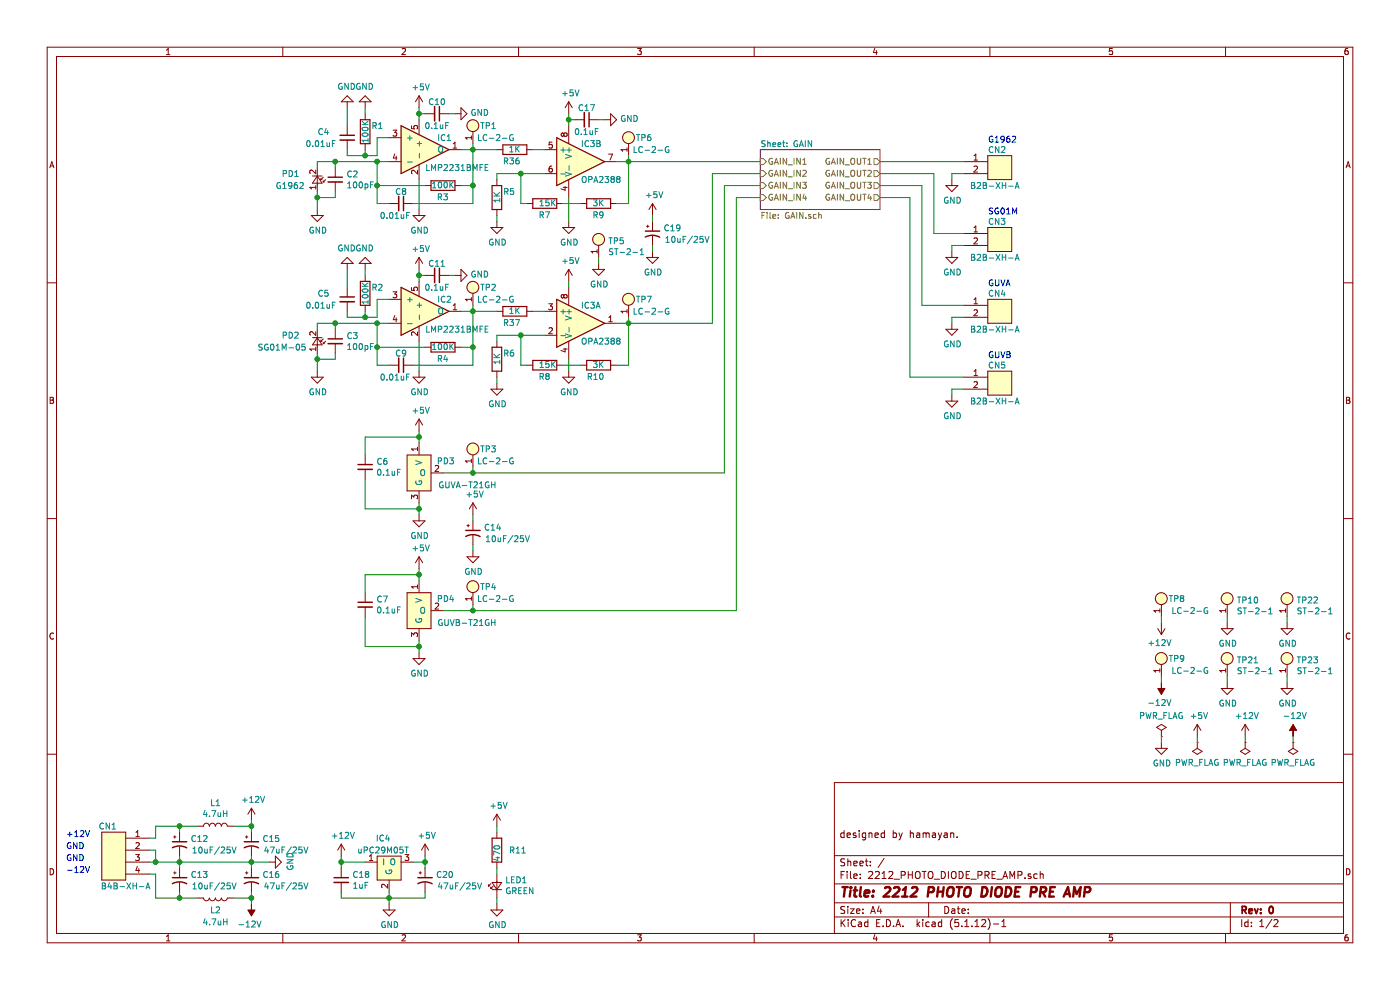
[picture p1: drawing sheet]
EESchema Schematic File Version 4
EELAYER 30 0
EELAYER END
$Descr A4 11693 8268
encoding utf-8
Sheet 1 2
Title "2212 PHOTO DIODE PRE AMP"
Date ""
Rev "0"
Comp ""
Comment1 "designed by hamayan."
Comment2 ""
Comment3 ""
Comment4 ""
$EndDescr
$Comp
L 2212_PHOTO_DIODE_PRE_AMP-rescue:LED-LED LED1
U 1 1
P 4150 7400
F 0 "LED1" V 4196 7332 50  0000 R CNN
F 1 "GREEN" V 4105 7332 50  0000 R CNN
F 2 "footprint:LED_D3.0mm_center" V 4150 7400 50  0001 C CNN
F 3 "" V 4150 7400 50  0001 C CNN
	1    4150 7400
	0    -1   -1   0   
$EndComp
$Comp
L power:+5V #PWR039
U 1 1
P 10000 6150
F 0 "#PWR039" H 10000 6000 50  0001 C CNN
F 1 "+5V" H 10015 6323 50  0000 C CNN
F 2 "" H 10000 6150 50  0001 C CNN
F 3 "" H 10000 6150 50  0001 C CNN
	1    10000 6150
	1    0    0    -1  
$EndComp
$Comp
L power:+12V #PWR042
U 1 1
P 10400 6150
F 0 "#PWR042" H 10400 6000 50  0001 C CNN
F 1 "+12V" H 10415 6323 50  0000 C CNN
F 2 "" H 10400 6150 50  0001 C CNN
F 3 "" H 10400 6150 50  0001 C CNN
	1    10400 6150
	1    0    0    -1  
$EndComp
$Comp
L power:-12V #PWR044
U 1 1
P 10800 6150
F 0 "#PWR044" H 10800 6250 50  0001 C CNN
F 1 "-12V" H 10815 6323 50  0000 C CNN
F 2 "" H 10800 6150 50  0001 C CNN
F 3 "" H 10800 6150 50  0001 C CNN
	1    10800 6150
	1    0    0    -1  
$EndComp
$Comp
L power:GND #PWR038
U 1 1
P 9700 6200
F 0 "#PWR038" H 9700 5950 50  0001 C CNN
F 1 "GND" H 9705 6027 50  0000 C CNN
F 2 "" H 9700 6200 50  0001 C CNN
F 3 "" H 9700 6200 50  0001 C CNN
	1    9700 6200
	1    0    0    -1  
$EndComp
$Comp
L power:PWR_FLAG #FLG01
U 1 1
P 9700 6150
F 0 "#FLG01" H 9700 6225 50  0001 C CNN
F 1 "PWR_FLAG" H 9700 6323 50  0000 C CNN
F 2 "" H 9700 6150 50  0001 C CNN
F 3 "~" H 9700 6150 50  0001 C CNN
	1    9700 6150
	1    0    0    -1  
$EndComp
$Comp
L power:PWR_FLAG #FLG02
U 1 1
P 10000 6200
F 0 "#FLG02" H 10000 6275 50  0001 C CNN
F 1 "PWR_FLAG" H 10000 6373 50  0000 C CNN
F 2 "" H 10000 6200 50  0001 C CNN
F 3 "~" H 10000 6200 50  0001 C CNN
	1    10000 6200
	-1   0    0    1   
$EndComp
$Comp
L power:PWR_FLAG #FLG03
U 1 1
P 10400 6200
F 0 "#FLG03" H 10400 6275 50  0001 C CNN
F 1 "PWR_FLAG" H 10400 6373 50  0000 C CNN
F 2 "" H 10400 6200 50  0001 C CNN
F 3 "~" H 10400 6200 50  0001 C CNN
	1    10400 6200
	-1   0    0    1   
$EndComp
$Comp
L power:PWR_FLAG #FLG04
U 1 1
P 10800 6200
F 0 "#FLG04" H 10800 6275 50  0001 C CNN
F 1 "PWR_FLAG" H 10800 6373 50  0000 C CNN
F 2 "" H 10800 6200 50  0001 C CNN
F 3 "~" H 10800 6200 50  0001 C CNN
	1    10800 6200
	-1   0    0    1   
$EndComp
Wire Wire Line
	10800 6150 10800 6200
Wire Wire Line
	10400 6150 10400 6200
Wire Wire Line
	10000 6150 10000 6200
Wire Wire Line
	9700 6150 9700 6200
$Comp
L power:GND #PWR033
U 1 1
P 4150 7550
F 0 "#PWR033" H 4150 7300 50  0001 C CNN
F 1 "GND" H 4155 7377 50  0000 C CNN
F 2 "" H 4150 7550 50  0001 C CNN
F 3 "" H 4150 7550 50  0001 C CNN
	1    4150 7550
	1    0    0    -1  
$EndComp
$Comp
L register:R R11
U 1 1
P 4150 7100
F 0 "R11" H 4250 7100 50  0000 L CNN
F 1 "470" V 4150 7000 50  0000 L CNN
F 2 "footprint:C_0603" V 4080 7100 50  0001 C CNN
F 3 "" H 4150 7100 50  0001 C CNN
	1    4150 7100
	1    0    0    -1  
$EndComp
$Comp
L power:+5V #PWR032
U 1 1
P 4150 6900
F 0 "#PWR032" H 4150 6750 50  0001 C CNN
F 1 "+5V" H 4165 7073 50  0000 C CNN
F 2 "" H 4150 6900 50  0001 C CNN
F 3 "" H 4150 6900 50  0001 C CNN
	1    4150 6900
	1    0    0    -1  
$EndComp
Wire Wire Line
	4150 6900 4150 6950
Wire Wire Line
	4150 7250 4150 7300
Wire Wire Line
	4150 7500 4150 7550
$Comp
L power:GND #PWR026
U 1 1
P 5000 2200
F 0 "#PWR026" H 5000 1950 50  0001 C CNN
F 1 "GND" H 5005 2027 50  0000 C CNN
F 2 "" H 5000 2200 50  0001 C CNN
F 3 "" H 5000 2200 50  0001 C CNN
	1    5000 2200
	1    0    0    -1  
$EndComp
Text Notes 550  7000 0    50   ~ 0
+12V
$Comp
L power:GND #PWR043
U 1 1
P 10250 5200
F 0 "#PWR043" H 10250 4950 50  0001 C CNN
F 1 "GND" H 10255 5027 50  0000 C CNN
F 2 "" H 10250 5200 50  0001 C CNN
F 3 "" H 10250 5200 50  0001 C CNN
	1    10250 5200
	1    0    0    -1  
$EndComp
$Comp
L capacitor:CP1_Small C12
U 1 1
P 1500 7050
F 0 "C12" H 1591 7096 50  0000 L CNN
F 1 "10uF/25V" H 1600 7000 50  0000 L CNN
F 2 "footprint:CP_Radial_D6.50mm_P2.50mm" H 1500 7050 50  0001 C CNN
F 3 "" H 1500 7050 50  0001 C CNN
	1    1500 7050
	1    0    0    -1  
$EndComp
$Comp
L capacitor:CP1_Small C13
U 1 1
P 1500 7350
F 0 "C13" H 1591 7396 50  0000 L CNN
F 1 "10uF/25V" H 1600 7300 50  0000 L CNN
F 2 "footprint:CP_Radial_D6.50mm_P2.50mm" H 1500 7350 50  0001 C CNN
F 3 "" H 1500 7350 50  0001 C CNN
	1    1500 7350
	1    0    0    -1  
$EndComp
Wire Wire Line
	1500 7200 1500 7150
Wire Wire Line
	1300 6900 1500 6900
Wire Wire Line
	1500 6900 1500 6950
Wire Wire Line
	1300 7500 1500 7500
Wire Wire Line
	1500 7500 1500 7450
Wire Wire Line
	1500 7200 1500 7250
Connection ~ 1500 7200
$Comp
L 2212_PHOTO_DIODE_PRE_AMP-rescue:LC-2-G-tab_check_terminal TP9
U 1 1
P 9700 5500
F 0 "TP9" H 9900 5500 50  0000 R CNN
F 1 "LC-2-G" H 10100 5400 50  0000 R CNN
F 2 "footprint:tp_LC-2-G" H 9700 5500 60  0001 C CNN
F 3 "" H 9700 5500 60  0001 C CNN
	1    9700 5500
	1    0    0    -1  
$EndComp
$Comp
L 2212_PHOTO_DIODE_PRE_AMP-rescue:LC-2-G-tab_check_terminal TP5
U 1 1
P 5000 2000
F 0 "TP5" H 5078 1988 50  0000 L CNN
F 1 "ST-2-1" H 5078 1897 50  0000 L CNN
F 2 "footprint:tp_LC-2-G" H 5000 2000 60  0001 C CNN
F 3 "" H 5000 2000 60  0001 C CNN
	1    5000 2000
	1    0    0    -1  
$EndComp
Wire Wire Line
	5000 2150 5000 2200
$Comp
L 2212_PHOTO_DIODE_PRE_AMP-rescue:LC-2-G-tab_check_terminal TP10
U 1 1
P 10250 5000
F 0 "TP10" H 10328 4988 50  0000 L CNN
F 1 "ST-2-1" H 10328 4897 50  0000 L CNN
F 2 "footprint:tp_LC-2-G" H 10250 5000 60  0001 C CNN
F 3 "" H 10250 5000 60  0001 C CNN
	1    10250 5000
	1    0    0    -1  
$EndComp
Wire Wire Line
	10250 5150 10250 5200
$Comp
L 2212_PHOTO_DIODE_PRE_AMP-rescue:L-Inductor L1
U 1 1
P 1800 6900
F 0 "L1" V 1990 6900 50  0000 C CNN
F 1 "4.7uH" V 1899 6900 50  0000 C CNN
F 2 "footprint:l_LAL04SK4R7K" H 1800 6900 50  0001 C CNN
F 3 "" H 1800 6900 50  0001 C CNN
	1    1800 6900
	0    -1   -1   0   
$EndComp
$Comp
L capacitor:CP1_Small C15
U 1 1
P 2100 7050
F 0 "C15" H 2191 7096 50  0000 L CNN
F 1 "47uF/25V" H 2200 7000 50  0000 L CNN
F 2 "footprint:CP_Radial_D6.50mm_P2.50mm" H 2100 7050 50  0001 C CNN
F 3 "" H 2100 7050 50  0001 C CNN
	1    2100 7050
	1    0    0    -1  
$EndComp
$Comp
L 2212_PHOTO_DIODE_PRE_AMP-rescue:L-Inductor L2
U 1 1
P 1800 7500
F 0 "L2" V 1900 7500 50  0000 C CNN
F 1 "4.7uH" V 2000 7500 50  0000 C CNN
F 2 "footprint:l_LAL04SK4R7K" H 1800 7500 50  0001 C CNN
F 3 "" H 1800 7500 50  0001 C CNN
	1    1800 7500
	0    1    1    0   
$EndComp
$Comp
L capacitor:CP1_Small C16
U 1 1
P 2100 7350
F 0 "C16" H 2191 7396 50  0000 L CNN
F 1 "47uF/25V" H 2200 7300 50  0000 L CNN
F 2 "footprint:CP_Radial_D6.50mm_P2.50mm" H 2100 7350 50  0001 C CNN
F 3 "" H 2100 7350 50  0001 C CNN
	1    2100 7350
	1    0    0    -1  
$EndComp
Wire Wire Line
	1500 7200 2100 7200
Wire Wire Line
	2100 7200 2100 7150
Wire Wire Line
	2100 7250 2100 7200
Connection ~ 2100 7200
Wire Wire Line
	1650 6900 1500 6900
Connection ~ 1500 6900
Wire Wire Line
	2100 6900 2100 6950
Wire Wire Line
	1500 7500 1650 7500
Connection ~ 1500 7500
Wire Wire Line
	2100 7500 2100 7450
Wire Wire Line
	2100 7500 2100 7550
Connection ~ 2100 7500
$Comp
L power:+12V #PWR021
U 1 1
P 2100 6850
F 0 "#PWR021" H 2100 6700 50  0001 C CNN
F 1 "+12V" H 2115 7023 50  0000 C CNN
F 2 "" H 2100 6850 50  0001 C CNN
F 3 "" H 2100 6850 50  0001 C CNN
	1    2100 6850
	1    0    0    -1  
$EndComp
$Comp
L power:-12V #PWR022
U 1 1
P 2100 7550
F 0 "#PWR022" H 2100 7650 50  0001 C CNN
F 1 "-12V" H 2115 7723 50  0000 C CNN
F 2 "" H 2100 7550 50  0001 C CNN
F 3 "" H 2100 7550 50  0001 C CNN
	1    2100 7550
	-1   0    0    1   
$EndComp
Wire Wire Line
	2100 6850 2100 6900
Connection ~ 2100 6900
$Comp
L power:-12V #PWR041
U 1 1
P 9700 5700
F 0 "#PWR041" H 9700 5800 50  0001 C CNN
F 1 "-12V" H 9715 5873 50  0000 C CNN
F 2 "" H 9700 5700 50  0001 C CNN
F 3 "" H 9700 5700 50  0001 C CNN
	1    9700 5700
	-1   0    0    1   
$EndComp
Wire Wire Line
	9700 5650 9700 5700
$Comp
L 2212_PHOTO_DIODE_PRE_AMP-rescue:LC-2-G-tab_check_terminal TP8
U 1 1
P 9700 5000
F 0 "TP8" H 9900 5000 50  0000 R CNN
F 1 "LC-2-G" H 10100 4900 50  0000 R CNN
F 2 "footprint:tp_LC-2-G" H 9700 5000 60  0001 C CNN
F 3 "" H 9700 5000 60  0001 C CNN
	1    9700 5000
	1    0    0    -1  
$EndComp
$Comp
L power:+12V #PWR040
U 1 1
P 9700 5200
F 0 "#PWR040" H 9700 5050 50  0001 C CNN
F 1 "+12V" H 9715 5373 50  0000 C CNN
F 2 "" H 9700 5200 50  0001 C CNN
F 3 "" H 9700 5200 50  0001 C CNN
	1    9700 5200
	-1   0    0    1   
$EndComp
Wire Wire Line
	9700 5200 9700 5150
Wire Wire Line
	1950 7500 2100 7500
Wire Wire Line
	1950 6900 2100 6900
$Comp
L IC:uPC29M05T IC4
U 1 1
P 3250 7250
F 0 "IC4" H 3200 7500 50  0000 C CNN
F 1 "uPC29M05T" H 3200 7400 50  0000 C CNN
F 2 "footprint:TO-252-2" H 3250 7250 50  0001 C CNN
F 3 "" H 3250 7250 50  0001 C CNN
	1    3250 7250
	1    0    0    -1  
$EndComp
$Comp
L capacitor:C_Small C18
U 1 1
P 2850 7350
F 0 "C18" H 2942 7396 50  0000 L CNN
F 1 "1uF" H 2942 7305 50  0000 L CNN
F 2 "footprint:C_0603" H 2850 7350 50  0001 C CNN
F 3 "" H 2850 7350 50  0001 C CNN
	1    2850 7350
	1    0    0    -1  
$EndComp
$Comp
L capacitor:CP1_Small C20
U 1 1
P 3550 7350
F 0 "C20" H 3641 7396 50  0000 L CNN
F 1 "47uF/25V" H 3650 7300 50  0000 L CNN
F 2 "footprint:CP_Radial_D6.50mm_P2.50mm" H 3550 7350 50  0001 C CNN
F 3 "" H 3550 7350 50  0001 C CNN
	1    3550 7350
	1    0    0    -1  
$EndComp
Wire Wire Line
	3050 7200 2850 7200
Wire Wire Line
	2850 7200 2850 7250
$Comp
L power:+12V #PWR025
U 1 1
P 2850 7150
F 0 "#PWR025" H 2850 7000 50  0001 C CNN
F 1 "+12V" H 2865 7323 50  0000 C CNN
F 2 "" H 2850 7150 50  0001 C CNN
F 3 "" H 2850 7150 50  0001 C CNN
	1    2850 7150
	1    0    0    -1  
$EndComp
Wire Wire Line
	2850 7150 2850 7200
Connection ~ 2850 7200
Wire Wire Line
	2850 7450 2850 7500
Wire Wire Line
	2850 7500 3250 7500
Wire Wire Line
	3250 7500 3250 7450
Wire Wire Line
	3550 7450 3550 7500
Wire Wire Line
	3550 7500 3250 7500
Connection ~ 3250 7500
Wire Wire Line
	3550 7250 3550 7200
Wire Wire Line
	3550 7200 3450 7200
$Comp
L power:GND #PWR028
U 1 1
P 3250 7550
F 0 "#PWR028" H 3250 7300 50  0001 C CNN
F 1 "GND" H 3255 7377 50  0000 C CNN
F 2 "" H 3250 7550 50  0001 C CNN
F 3 "" H 3250 7550 50  0001 C CNN
	1    3250 7550
	1    0    0    -1  
$EndComp
Wire Wire Line
	3250 7550 3250 7500
$Comp
L power:+5V #PWR031
U 1 1
P 3550 7150
F 0 "#PWR031" H 3550 7000 50  0001 C CNN
F 1 "+5V" H 3565 7323 50  0000 C CNN
F 2 "" H 3550 7150 50  0001 C CNN
F 3 "" H 3550 7150 50  0001 C CNN
	1    3550 7150
	1    0    0    -1  
$EndComp
Wire Wire Line
	3550 7150 3550 7200
Connection ~ 3550 7200
$Comp
L connectors:2PIN CN2
U 1 1
P 8350 1400
F 0 "CN2" H 8250 1550 50  0000 L CNN
F 1 "B2B-XH-A" H 8100 1250 50  0000 L CNN
F 2 "footprint:cn_B2B-XH-A" H 8350 1400 60  0001 C CNN
F 3 "" H 8350 1400 60  0001 C CNN
	1    8350 1400
	1    0    0    -1  
$EndComp
$Comp
L power:GND #PWR034
U 1 1
P 7950 1500
F 0 "#PWR034" H 7950 1250 50  0001 C CNN
F 1 "GND" H 7955 1327 50  0000 C CNN
F 2 "" H 7950 1500 50  0001 C CNN
F 3 "" H 7950 1500 50  0001 C CNN
	1    7950 1500
	1    0    0    -1  
$EndComp
Wire Wire Line
	8050 1450 7950 1450
Wire Wire Line
	7950 1450 7950 1500
Text Notes 8250 1200 0    50   ~ 0
G1962
$Comp
L connectors:2PIN CN3
U 1 1
P 8350 2000
F 0 "CN3" H 8250 2150 50  0000 L CNN
F 1 "B2B-XH-A" H 8100 1850 50  0000 L CNN
F 2 "footprint:cn_B2B-XH-A" H 8350 2000 60  0001 C CNN
F 3 "" H 8350 2000 60  0001 C CNN
	1    8350 2000
	1    0    0    -1  
$EndComp
$Comp
L power:GND #PWR035
U 1 1
P 7950 2100
F 0 "#PWR035" H 7950 1850 50  0001 C CNN
F 1 "GND" H 7955 1927 50  0000 C CNN
F 2 "" H 7950 2100 50  0001 C CNN
F 3 "" H 7950 2100 50  0001 C CNN
	1    7950 2100
	1    0    0    -1  
$EndComp
Wire Wire Line
	8050 2050 7950 2050
Wire Wire Line
	7950 2050 7950 2100
Text Notes 8250 1800 0    50   ~ 0
SG01M
$Comp
L connectors:2PIN CN4
U 1 1
P 8350 2600
F 0 "CN4" H 8250 2750 50  0000 L CNN
F 1 "B2B-XH-A" H 8100 2450 50  0000 L CNN
F 2 "footprint:cn_B2B-XH-A" H 8350 2600 60  0001 C CNN
F 3 "" H 8350 2600 60  0001 C CNN
	1    8350 2600
	1    0    0    -1  
$EndComp
$Comp
L power:GND #PWR036
U 1 1
P 7950 2700
F 0 "#PWR036" H 7950 2450 50  0001 C CNN
F 1 "GND" H 7955 2527 50  0000 C CNN
F 2 "" H 7950 2700 50  0001 C CNN
F 3 "" H 7950 2700 50  0001 C CNN
	1    7950 2700
	1    0    0    -1  
$EndComp
Wire Wire Line
	8050 2650 7950 2650
Wire Wire Line
	7950 2650 7950 2700
Text Notes 8250 2400 0    50   ~ 0
GUVA
$Comp
L connectors:2PIN CN5
U 1 1
P 8350 3200
F 0 "CN5" H 8250 3350 50  0000 L CNN
F 1 "B2B-XH-A" H 8100 3050 50  0000 L CNN
F 2 "footprint:cn_B2B-XH-A" H 8350 3200 60  0001 C CNN
F 3 "" H 8350 3200 60  0001 C CNN
	1    8350 3200
	1    0    0    -1  
$EndComp
$Comp
L power:GND #PWR037
U 1 1
P 7950 3300
F 0 "#PWR037" H 7950 3050 50  0001 C CNN
F 1 "GND" H 7955 3127 50  0000 C CNN
F 2 "" H 7950 3300 50  0001 C CNN
F 3 "" H 7950 3300 50  0001 C CNN
	1    7950 3300
	1    0    0    -1  
$EndComp
Wire Wire Line
	8050 3250 7950 3250
Wire Wire Line
	7950 3250 7950 3300
Text Notes 8250 3000 0    50   ~ 0
GUVB
$Comp
L photo_diode:G1962 PD1
U 1 1
P 2650 1500
F 0 "PD1" V 2600 1200 50  0000 L CNN
F 1 "G1962" V 2700 1150 50  0000 L CNN
F 2 "footprint:pd_G1962" H 2650 1500 50  0001 C CNN
F 3 "" H 2650 1500 50  0001 C CNN
	1    2650 1500
	0    1    1    0   
$EndComp
$Comp
L photo_diode:G1962 PD2
U 1 1
P 2650 2850
F 0 "PD2" V 2600 2550 50  0000 L CNN
F 1 "SG01M-05" V 2700 2350 50  0000 L CNN
F 2 "footprint:pd_SG01M" H 2650 2850 50  0001 C CNN
F 3 "" H 2650 2850 50  0001 C CNN
	1    2650 2850
	0    1    1    0   
$EndComp
$Comp
L photo_diode:GUVA-T21GH PD3
U 1 1
P 3500 3950
F 0 "PD3" H 3200 4050 50  0000 L CNN
F 1 "GUVA-T21GH" H 2850 3850 50  0000 L CNN
F 2 "footprint:pd_GUVB-T21GH" H 3500 3950 50  0001 C CNN
F 3 "" H 3500 3950 50  0001 C CNN
	1    3500 3950
	-1   0    0    -1  
$EndComp
$Comp
L power:+5V #PWR011
U 1 1
P 3500 3600
F 0 "#PWR011" H 3500 3450 50  0001 C CNN
F 1 "+5V" H 3515 3773 50  0000 C CNN
F 2 "" H 3500 3600 50  0001 C CNN
F 3 "" H 3500 3600 50  0001 C CNN
	1    3500 3600
	1    0    0    -1  
$EndComp
$Comp
L capacitor:C_Small C6
U 1 1
P 3050 3900
F 0 "C6" H 3142 3946 50  0000 L CNN
F 1 "0.1uF" H 3142 3855 50  0000 L CNN
F 2 "footprint:C_0603" H 3050 3900 50  0001 C CNN
F 3 "" H 3050 3900 50  0001 C CNN
	1    3050 3900
	1    0    0    -1  
$EndComp
$Comp
L power:GND #PWR012
U 1 1
P 3500 4300
F 0 "#PWR012" H 3500 4050 50  0001 C CNN
F 1 "GND" H 3505 4127 50  0000 C CNN
F 2 "" H 3500 4300 50  0001 C CNN
F 3 "" H 3500 4300 50  0001 C CNN
	1    3500 4300
	1    0    0    -1  
$EndComp
$Comp
L photo_diode:GUVA-T21GH PD4
U 1 1
P 3500 5100
F 0 "PD4" H 3200 5200 50  0000 L CNN
F 1 "GUVB-T21GH" H 2850 5000 50  0000 L CNN
F 2 "footprint:pd_GUVB-T21GH" H 3500 5100 50  0001 C CNN
F 3 "" H 3500 5100 50  0001 C CNN
	1    3500 5100
	-1   0    0    -1  
$EndComp
$Comp
L power:+5V #PWR013
U 1 1
P 3500 4750
F 0 "#PWR013" H 3500 4600 50  0001 C CNN
F 1 "+5V" H 3515 4923 50  0000 C CNN
F 2 "" H 3500 4750 50  0001 C CNN
F 3 "" H 3500 4750 50  0001 C CNN
	1    3500 4750
	1    0    0    -1  
$EndComp
$Comp
L capacitor:C_Small C7
U 1 1
P 3050 5050
F 0 "C7" H 3142 5096 50  0000 L CNN
F 1 "0.1uF" H 3142 5005 50  0000 L CNN
F 2 "footprint:C_0603" H 3050 5050 50  0001 C CNN
F 3 "" H 3050 5050 50  0001 C CNN
	1    3050 5050
	1    0    0    -1  
$EndComp
$Comp
L power:GND #PWR014
U 1 1
P 3500 5450
F 0 "#PWR014" H 3500 5200 50  0001 C CNN
F 1 "GND" H 3505 5277 50  0000 C CNN
F 2 "" H 3500 5450 50  0001 C CNN
F 3 "" H 3500 5450 50  0001 C CNN
	1    3500 5450
	1    0    0    -1  
$EndComp
Wire Wire Line
	3500 3600 3500 3650
Wire Wire Line
	3500 3650 3050 3650
Wire Wire Line
	3050 3650 3050 3800
Connection ~ 3500 3650
Wire Wire Line
	3500 3650 3500 3700
Wire Wire Line
	3500 4200 3500 4250
Wire Wire Line
	3050 4000 3050 4250
Wire Wire Line
	3050 4250 3500 4250
Connection ~ 3500 4250
Wire Wire Line
	3500 4250 3500 4300
Wire Wire Line
	3500 4750 3500 4800
Wire Wire Line
	3500 4800 3050 4800
Wire Wire Line
	3050 4800 3050 4950
Connection ~ 3500 4800
Wire Wire Line
	3500 4800 3500 4850
Wire Wire Line
	3500 5350 3500 5400
Wire Wire Line
	3500 5400 3050 5400
Wire Wire Line
	3050 5400 3050 5150
Connection ~ 3500 5400
Wire Wire Line
	3500 5400 3500 5450
$Comp
L capacitor:C_Small C2
U 1 1
P 2800 1500
F 0 "C2" H 2892 1546 50  0000 L CNN
F 1 "100pF" H 2892 1455 50  0000 L CNN
F 2 "footprint:C_0603" H 2800 1500 50  0001 C CNN
F 3 "" H 2800 1500 50  0001 C CNN
	1    2800 1500
	1    0    0    -1  
$EndComp
$Comp
L power:GND #PWR01
U 1 1
P 2650 1750
F 0 "#PWR01" H 2650 1500 50  0001 C CNN
F 1 "GND" H 2655 1577 50  0000 C CNN
F 2 "" H 2650 1750 50  0001 C CNN
F 3 "" H 2650 1750 50  0001 C CNN
	1    2650 1750
	1    0    0    -1  
$EndComp
Wire Wire Line
	2650 1600 2650 1650
Wire Wire Line
	2650 1650 2800 1650
Wire Wire Line
	2800 1650 2800 1600
Connection ~ 2650 1650
Wire Wire Line
	2650 1650 2650 1750
Wire Wire Line
	2800 1400 2800 1350
Wire Wire Line
	2800 1350 2650 1350
Wire Wire Line
	2650 1350 2650 1400
$Comp
L IC:LMP2231BMFE IC1
U 1 1
P 3500 1250
F 0 "IC1" H 3650 1350 50  0000 L CNN
F 1 "LMP2231BMFE" H 3550 1100 50  0000 L CNN
F 2 "footprint:ic_SOT-23-5" H 3450 1250 50  0001 C CNN
F 3 "" H 3450 1250 50  0001 C CNN
	1    3500 1250
	1    0    0    -1  
$EndComp
$Comp
L power:+5V #PWR07
U 1 1
P 3500 900
F 0 "#PWR07" H 3500 750 50  0001 C CNN
F 1 "+5V" H 3515 1073 50  0000 C CNN
F 2 "" H 3500 900 50  0001 C CNN
F 3 "" H 3500 900 50  0001 C CNN
	1    3500 900 
	1    0    0    -1  
$EndComp
$Comp
L power:GND #PWR08
U 1 1
P 3500 1750
F 0 "#PWR08" H 3500 1500 50  0001 C CNN
F 1 "GND" H 3505 1577 50  0000 C CNN
F 2 "" H 3500 1750 50  0001 C CNN
F 3 "" H 3500 1750 50  0001 C CNN
	1    3500 1750
	1    0    0    -1  
$EndComp
Wire Wire Line
	3500 1500 3500 1750
Wire Wire Line
	3500 900  3500 950 
$Comp
L capacitor:C_Small C10
U 1 1
P 3650 950
F 0 "C10" V 3550 950 50  0000 C CNN
F 1 "0.1uF" V 3750 950 50  0000 C CNN
F 2 "footprint:C_0603" H 3650 950 50  0001 C CNN
F 3 "" H 3650 950 50  0001 C CNN
	1    3650 950 
	0    1    1    0   
$EndComp
$Comp
L power:GND #PWR015
U 1 1
P 3800 950
F 0 "#PWR015" H 3800 700 50  0001 C CNN
F 1 "GND" V 3805 822 50  0000 R CNN
F 2 "" H 3800 950 50  0001 C CNN
F 3 "" H 3800 950 50  0001 C CNN
	1    3800 950 
	0    -1   -1   0   
$EndComp
Wire Wire Line
	3550 950  3500 950 
Connection ~ 3500 950 
Wire Wire Line
	3500 950  3500 1000
Wire Wire Line
	3800 950  3750 950 
$Comp
L capacitor:C_Small C8
U 1 1
P 3350 1700
F 0 "C8" V 3250 1700 50  0000 C CNN
F 1 "0.01uF" V 3450 1650 50  0000 C CNN
F 2 "footprint:C_0603" H 3350 1700 50  0001 C CNN
F 3 "" H 3350 1700 50  0001 C CNN
	1    3350 1700
	0    1    1    0   
$EndComp
$Comp
L register:R R3
U 1 1
P 3700 1550
F 0 "R3" V 3600 1500 50  0000 L CNN
F 1 "100K" V 3700 1450 50  0000 L CNN
F 2 "footprint:C_0805" V 3630 1550 50  0001 C CNN
F 3 "" H 3700 1550 50  0001 C CNN
	1    3700 1550
	0    -1   -1   0   
$EndComp
Wire Wire Line
	3450 1700 3950 1700
Wire Wire Line
	3950 1700 3950 1550
Wire Wire Line
	3950 1550 3850 1550
Wire Wire Line
	3950 1550 3950 1250
Wire Wire Line
	3950 1250 3850 1250
Connection ~ 3950 1550
Wire Wire Line
	3550 1550 3150 1550
Wire Wire Line
	3150 1550 3150 1700
Wire Wire Line
	3150 1700 3250 1700
Wire Wire Line
	3150 1550 3150 1350
Wire Wire Line
	3150 1350 3250 1350
Connection ~ 3150 1550
Wire Wire Line
	3150 1350 2800 1350
Connection ~ 3150 1350
Connection ~ 2800 1350
$Comp
L register:R R1
U 1 1
P 3050 1100
F 0 "R1" H 3100 1150 50  0000 L CNN
F 1 "100K" V 3050 1000 50  0000 L CNN
F 2 "footprint:C_0805" V 2980 1100 50  0001 C CNN
F 3 "" H 3050 1100 50  0001 C CNN
	1    3050 1100
	1    0    0    -1  
$EndComp
$Comp
L power:GND #PWR05
U 1 1
P 3050 900
F 0 "#PWR05" H 3050 650 50  0001 C CNN
F 1 "GND" H 3055 727 50  0000 C CNN
F 2 "" H 3050 900 50  0001 C CNN
F 3 "" H 3050 900 50  0001 C CNN
	1    3050 900 
	-1   0    0    1   
$EndComp
Wire Wire Line
	3050 900  3050 950 
$Comp
L capacitor:C_Small C4
U 1 1
P 2900 1150
F 0 "C4" H 2650 1200 50  0000 L CNN
F 1 "0.01uF" H 2550 1100 50  0000 L CNN
F 2 "footprint:C_0603" H 2900 1150 50  0001 C CNN
F 3 "" H 2900 1150 50  0001 C CNN
	1    2900 1150
	1    0    0    -1  
$EndComp
Wire Wire Line
	3250 1150 3150 1150
Wire Wire Line
	3150 1150 3150 1300
Wire Wire Line
	3150 1300 3050 1300
Wire Wire Line
	3050 1300 3050 1250
Wire Wire Line
	3050 1300 2900 1300
Wire Wire Line
	2900 1300 2900 1250
Connection ~ 3050 1300
$Comp
L power:GND #PWR03
U 1 1
P 2900 900
F 0 "#PWR03" H 2900 650 50  0001 C CNN
F 1 "GND" H 2905 727 50  0000 C CNN
F 2 "" H 2900 900 50  0001 C CNN
F 3 "" H 2900 900 50  0001 C CNN
	1    2900 900 
	-1   0    0    1   
$EndComp
Wire Wire Line
	2900 1050 2900 900 
$Comp
L capacitor:C_Small C3
U 1 1
P 2800 2850
F 0 "C3" H 2892 2896 50  0000 L CNN
F 1 "100pF" H 2892 2805 50  0000 L CNN
F 2 "footprint:C_0603" H 2800 2850 50  0001 C CNN
F 3 "" H 2800 2850 50  0001 C CNN
	1    2800 2850
	1    0    0    -1  
$EndComp
$Comp
L power:GND #PWR02
U 1 1
P 2650 3100
F 0 "#PWR02" H 2650 2850 50  0001 C CNN
F 1 "GND" H 2655 2927 50  0000 C CNN
F 2 "" H 2650 3100 50  0001 C CNN
F 3 "" H 2650 3100 50  0001 C CNN
	1    2650 3100
	1    0    0    -1  
$EndComp
Wire Wire Line
	2650 2950 2650 3000
Wire Wire Line
	2650 3000 2800 3000
Wire Wire Line
	2800 3000 2800 2950
Connection ~ 2650 3000
Wire Wire Line
	2650 3000 2650 3100
Wire Wire Line
	2800 2750 2800 2700
Wire Wire Line
	2800 2700 2650 2700
Wire Wire Line
	2650 2700 2650 2750
$Comp
L IC:LMP2231BMFE IC2
U 1 1
P 3500 2600
F 0 "IC2" H 3650 2700 50  0000 L CNN
F 1 "LMP2231BMFE" H 3550 2450 50  0000 L CNN
F 2 "footprint:ic_SOT-23-5" H 3450 2600 50  0001 C CNN
F 3 "" H 3450 2600 50  0001 C CNN
	1    3500 2600
	1    0    0    -1  
$EndComp
$Comp
L power:+5V #PWR09
U 1 1
P 3500 2250
F 0 "#PWR09" H 3500 2100 50  0001 C CNN
F 1 "+5V" H 3515 2423 50  0000 C CNN
F 2 "" H 3500 2250 50  0001 C CNN
F 3 "" H 3500 2250 50  0001 C CNN
	1    3500 2250
	1    0    0    -1  
$EndComp
$Comp
L power:GND #PWR010
U 1 1
P 3500 3100
F 0 "#PWR010" H 3500 2850 50  0001 C CNN
F 1 "GND" H 3505 2927 50  0000 C CNN
F 2 "" H 3500 3100 50  0001 C CNN
F 3 "" H 3500 3100 50  0001 C CNN
	1    3500 3100
	1    0    0    -1  
$EndComp
Wire Wire Line
	3500 2850 3500 3100
Wire Wire Line
	3500 2250 3500 2300
$Comp
L capacitor:C_Small C11
U 1 1
P 3650 2300
F 0 "C11" V 3550 2300 50  0000 C CNN
F 1 "0.1uF" V 3750 2300 50  0000 C CNN
F 2 "footprint:C_0603" H 3650 2300 50  0001 C CNN
F 3 "" H 3650 2300 50  0001 C CNN
	1    3650 2300
	0    1    1    0   
$EndComp
$Comp
L power:GND #PWR016
U 1 1
P 3800 2300
F 0 "#PWR016" H 3800 2050 50  0001 C CNN
F 1 "GND" V 3805 2172 50  0000 R CNN
F 2 "" H 3800 2300 50  0001 C CNN
F 3 "" H 3800 2300 50  0001 C CNN
	1    3800 2300
	0    -1   -1   0   
$EndComp
Wire Wire Line
	3550 2300 3500 2300
Connection ~ 3500 2300
Wire Wire Line
	3500 2300 3500 2350
Wire Wire Line
	3800 2300 3750 2300
$Comp
L capacitor:C_Small C9
U 1 1
P 3350 3050
F 0 "C9" V 3250 3050 50  0000 C CNN
F 1 "0.01uF" V 3450 3000 50  0000 C CNN
F 2 "footprint:C_0603" H 3350 3050 50  0001 C CNN
F 3 "" H 3350 3050 50  0001 C CNN
	1    3350 3050
	0    1    1    0   
$EndComp
$Comp
L register:R R4
U 1 1
P 3700 2900
F 0 "R4" V 3600 2850 50  0000 L CNN
F 1 "100K" V 3700 2800 50  0000 L CNN
F 2 "footprint:C_0805" V 3630 2900 50  0001 C CNN
F 3 "" H 3700 2900 50  0001 C CNN
	1    3700 2900
	0    -1   -1   0   
$EndComp
Wire Wire Line
	3450 3050 3950 3050
Wire Wire Line
	3950 3050 3950 2900
Wire Wire Line
	3950 2900 3850 2900
Wire Wire Line
	3950 2900 3950 2600
Wire Wire Line
	3950 2600 3850 2600
Connection ~ 3950 2900
Wire Wire Line
	3550 2900 3150 2900
Wire Wire Line
	3150 2900 3150 3050
Wire Wire Line
	3150 3050 3250 3050
Wire Wire Line
	3150 2900 3150 2700
Wire Wire Line
	3150 2700 3250 2700
Connection ~ 3150 2900
Wire Wire Line
	3150 2700 2800 2700
Connection ~ 3150 2700
Connection ~ 2800 2700
$Comp
L register:R R2
U 1 1
P 3050 2450
F 0 "R2" H 3100 2500 50  0000 L CNN
F 1 "100K" V 3050 2350 50  0000 L CNN
F 2 "footprint:C_0805" V 2980 2450 50  0001 C CNN
F 3 "" H 3050 2450 50  0001 C CNN
	1    3050 2450
	1    0    0    -1  
$EndComp
$Comp
L power:GND #PWR06
U 1 1
P 3050 2250
F 0 "#PWR06" H 3050 2000 50  0001 C CNN
F 1 "GND" H 3055 2077 50  0000 C CNN
F 2 "" H 3050 2250 50  0001 C CNN
F 3 "" H 3050 2250 50  0001 C CNN
	1    3050 2250
	-1   0    0    1   
$EndComp
Wire Wire Line
	3050 2250 3050 2300
$Comp
L capacitor:C_Small C5
U 1 1
P 2900 2500
F 0 "C5" H 2650 2550 50  0000 L CNN
F 1 "0.01uF" H 2550 2450 50  0000 L CNN
F 2 "footprint:C_0603" H 2900 2500 50  0001 C CNN
F 3 "" H 2900 2500 50  0001 C CNN
	1    2900 2500
	1    0    0    -1  
$EndComp
Wire Wire Line
	3250 2500 3150 2500
Wire Wire Line
	3150 2500 3150 2650
Wire Wire Line
	3150 2650 3050 2650
Wire Wire Line
	3050 2650 3050 2600
Wire Wire Line
	3050 2650 2900 2650
Wire Wire Line
	2900 2650 2900 2600
Connection ~ 3050 2650
$Comp
L power:GND #PWR04
U 1 1
P 2900 2250
F 0 "#PWR04" H 2900 2000 50  0001 C CNN
F 1 "GND" H 2905 2077 50  0000 C CNN
F 2 "" H 2900 2250 50  0001 C CNN
F 3 "" H 2900 2250 50  0001 C CNN
	1    2900 2250
	-1   0    0    1   
$EndComp
Wire Wire Line
	2900 2400 2900 2250
$Comp
L 2212_PHOTO_DIODE_PRE_AMP-rescue:LC-2-G-tab_check_terminal TP1
U 1 1
P 3950 1050
F 0 "TP1" H 4150 1050 50  0000 R CNN
F 1 "LC-2-G" H 4300 950 50  0000 R CNN
F 2 "footprint:tp_LC-2-G" H 3950 1050 60  0001 C CNN
F 3 "" H 3950 1050 60  0001 C CNN
	1    3950 1050
	1    0    0    -1  
$EndComp
Wire Wire Line
	3950 1200 3950 1250
Connection ~ 3950 1250
$Comp
L 2212_PHOTO_DIODE_PRE_AMP-rescue:LC-2-G-tab_check_terminal TP2
U 1 1
P 3950 2400
F 0 "TP2" H 4150 2400 50  0000 R CNN
F 1 "LC-2-G" H 4300 2300 50  0000 R CNN
F 2 "footprint:tp_LC-2-G" H 3950 2400 60  0001 C CNN
F 3 "" H 3950 2400 60  0001 C CNN
	1    3950 2400
	1    0    0    -1  
$EndComp
Wire Wire Line
	3950 2550 3950 2600
Connection ~ 3950 2600
$Comp
L 2212_PHOTO_DIODE_PRE_AMP-rescue:LC-2-G-tab_check_terminal TP3
U 1 1
P 3950 3750
F 0 "TP3" H 4150 3750 50  0000 R CNN
F 1 "LC-2-G" H 4300 3650 50  0000 R CNN
F 2 "footprint:tp_LC-2-G" H 3950 3750 60  0001 C CNN
F 3 "" H 3950 3750 60  0001 C CNN
	1    3950 3750
	1    0    0    -1  
$EndComp
Wire Wire Line
	3700 3950 3950 3950
Wire Wire Line
	3950 3950 3950 3900
$Comp
L 2212_PHOTO_DIODE_PRE_AMP-rescue:LC-2-G-tab_check_terminal TP4
U 1 1
P 3950 4900
F 0 "TP4" H 4150 4900 50  0000 R CNN
F 1 "LC-2-G" H 4300 4800 50  0000 R CNN
F 2 "footprint:tp_LC-2-G" H 3950 4900 60  0001 C CNN
F 3 "" H 3950 4900 60  0001 C CNN
	1    3950 4900
	1    0    0    -1  
$EndComp
Wire Wire Line
	3700 5100 3950 5100
Wire Wire Line
	3950 5100 3950 5050
$Comp
L capacitor:CP1_Small C19
U 1 1
P 5450 1950
F 0 "C19" H 5541 1996 50  0000 L CNN
F 1 "10uF/25V" H 5550 1900 50  0000 L CNN
F 2 "footprint:CP_Radial_D6.50mm_P2.50mm" H 5450 1950 50  0001 C CNN
F 3 "" H 5450 1950 50  0001 C CNN
	1    5450 1950
	1    0    0    -1  
$EndComp
$Comp
L power:+5V #PWR029
U 1 1
P 5450 1800
F 0 "#PWR029" H 5450 1650 50  0001 C CNN
F 1 "+5V" H 5465 1973 50  0000 C CNN
F 2 "" H 5450 1800 50  0001 C CNN
F 3 "" H 5450 1800 50  0001 C CNN
	1    5450 1800
	1    0    0    -1  
$EndComp
$Comp
L power:GND #PWR030
U 1 1
P 5450 2100
F 0 "#PWR030" H 5450 1850 50  0001 C CNN
F 1 "GND" H 5455 1927 50  0000 C CNN
F 2 "" H 5450 2100 50  0001 C CNN
F 3 "" H 5450 2100 50  0001 C CNN
	1    5450 2100
	1    0    0    -1  
$EndComp
Wire Wire Line
	5450 2100 5450 2050
Wire Wire Line
	5450 1800 5450 1850
$Comp
L capacitor:CP1_Small C14
U 1 1
P 3950 4450
F 0 "C14" H 4041 4496 50  0000 L CNN
F 1 "10uF/25V" H 4050 4400 50  0000 L CNN
F 2 "footprint:CP_Radial_D6.50mm_P2.50mm" H 3950 4450 50  0001 C CNN
F 3 "" H 3950 4450 50  0001 C CNN
	1    3950 4450
	1    0    0    -1  
$EndComp
$Comp
L power:+5V #PWR017
U 1 1
P 3950 4300
F 0 "#PWR017" H 3950 4150 50  0001 C CNN
F 1 "+5V" H 3965 4473 50  0000 C CNN
F 2 "" H 3950 4300 50  0001 C CNN
F 3 "" H 3950 4300 50  0001 C CNN
	1    3950 4300
	1    0    0    -1  
$EndComp
$Comp
L power:GND #PWR018
U 1 1
P 3950 4600
F 0 "#PWR018" H 3950 4350 50  0001 C CNN
F 1 "GND" H 3955 4427 50  0000 C CNN
F 2 "" H 3950 4600 50  0001 C CNN
F 3 "" H 3950 4600 50  0001 C CNN
	1    3950 4600
	1    0    0    -1  
$EndComp
Wire Wire Line
	3950 4600 3950 4550
Wire Wire Line
	3950 4300 3950 4350
$Comp
L IC:TL072 IC3
U 2 1
P 4850 1350
F 0 "IC3" H 4850 1500 50  0000 L CNN
F 1 "OPA2388" H 4850 1200 50  0000 L CNN
F 2 "footprint:SOIC-8" H 4850 1350 50  0001 C CNN
F 3 "" H 4850 1350 50  0001 C CNN
	2    4850 1350
	1    0    0    -1  
$EndComp
$Comp
L power:+5V #PWR023
U 1 1
P 4750 950
F 0 "#PWR023" H 4750 800 50  0001 C CNN
F 1 "+5V" H 4765 1123 50  0000 C CNN
F 2 "" H 4750 950 50  0001 C CNN
F 3 "" H 4750 950 50  0001 C CNN
	1    4750 950 
	1    0    0    -1  
$EndComp
$Comp
L capacitor:C_Small C17
U 1 1
P 4900 1000
F 0 "C17" V 4800 1000 50  0000 C CNN
F 1 "0.1uF" V 5000 1000 50  0000 C CNN
F 2 "footprint:C_0603" H 4900 1000 50  0001 C CNN
F 3 "" H 4900 1000 50  0001 C CNN
	1    4900 1000
	0    1    1    0   
$EndComp
$Comp
L power:GND #PWR027
U 1 1
P 5050 1000
F 0 "#PWR027" H 5050 750 50  0001 C CNN
F 1 "GND" V 5055 872 50  0000 R CNN
F 2 "" H 5050 1000 50  0001 C CNN
F 3 "" H 5050 1000 50  0001 C CNN
	1    5050 1000
	0    -1   -1   0   
$EndComp
Wire Wire Line
	4750 950  4750 1000
Wire Wire Line
	4800 1000 4750 1000
Connection ~ 4750 1000
Wire Wire Line
	4750 1000 4750 1050
Wire Wire Line
	5050 1000 5000 1000
$Comp
L power:GND #PWR024
U 1 1
P 4750 1850
F 0 "#PWR024" H 4750 1600 50  0001 C CNN
F 1 "GND" H 4755 1677 50  0000 C CNN
F 2 "" H 4750 1850 50  0001 C CNN
F 3 "" H 4750 1850 50  0001 C CNN
	1    4750 1850
	1    0    0    -1  
$EndComp
Wire Wire Line
	4750 1650 4750 1850
$Comp
L register:R R5
U 1 1
P 4150 1650
F 0 "R5" H 4200 1700 50  0000 L CNN
F 1 "1K" V 4150 1600 50  0000 L CNN
F 2 "footprint:C_0805" V 4080 1650 50  0001 C CNN
F 3 "" H 4150 1650 50  0001 C CNN
	1    4150 1650
	1    0    0    -1  
$EndComp
$Comp
L register:R R9
U 1 1
P 5000 1700
F 0 "R9" V 4900 1650 50  0000 L CNN
F 1 "3K" V 5000 1650 50  0000 L CNN
F 2 "footprint:C_0805" V 4930 1700 50  0001 C CNN
F 3 "" H 5000 1700 50  0001 C CNN
	1    5000 1700
	0    -1   -1   0   
$EndComp
$Comp
L register:R R7
U 1 1
P 4550 1700
F 0 "R7" V 4450 1650 50  0000 L CNN
F 1 "15K" V 4550 1600 50  0000 L CNN
F 2 "footprint:C_0805" V 4480 1700 50  0001 C CNN
F 3 "" H 4550 1700 50  0001 C CNN
	1    4550 1700
	0    -1   -1   0   
$EndComp
Wire Wire Line
	4700 1700 4850 1700
Wire Wire Line
	5150 1700 5250 1700
Wire Wire Line
	5250 1700 5250 1350
Wire Wire Line
	5250 1350 5150 1350
$Comp
L power:GND #PWR019
U 1 1
P 4150 1850
F 0 "#PWR019" H 4150 1600 50  0001 C CNN
F 1 "GND" H 4155 1677 50  0000 C CNN
F 2 "" H 4150 1850 50  0001 C CNN
F 3 "" H 4150 1850 50  0001 C CNN
	1    4150 1850
	1    0    0    -1  
$EndComp
Wire Wire Line
	4150 1850 4150 1800
Wire Wire Line
	4150 1500 4150 1450
Wire Wire Line
	4150 1450 4350 1450
Wire Wire Line
	4400 1700 4350 1700
Wire Wire Line
	4350 1700 4350 1450
Connection ~ 4350 1450
Wire Wire Line
	4350 1450 4550 1450
$Comp
L 2212_PHOTO_DIODE_PRE_AMP-rescue:LC-2-G-tab_check_terminal TP6
U 1 1
P 5250 1150
F 0 "TP6" H 5450 1150 50  0000 R CNN
F 1 "LC-2-G" H 5600 1050 50  0000 R CNN
F 2 "footprint:tp_LC-2-G" H 5250 1150 60  0001 C CNN
F 3 "" H 5250 1150 60  0001 C CNN
	1    5250 1150
	1    0    0    -1  
$EndComp
Wire Wire Line
	5250 1300 5250 1350
Connection ~ 5250 1350
$Comp
L IC:TL072 IC3
U 1 1
P 4850 2700
F 0 "IC3" H 4850 2850 50  0000 L CNN
F 1 "OPA2388" H 4850 2550 50  0000 L CNN
F 2 "footprint:SOIC-8" H 4850 2700 50  0001 C CNN
F 3 "" H 4850 2700 50  0001 C CNN
	1    4850 2700
	1    0    0    -1  
$EndComp
$Comp
L register:R R8
U 1 1
P 4550 3050
F 0 "R8" V 4450 3000 50  0000 L CNN
F 1 "15K" V 4550 2950 50  0000 L CNN
F 2 "footprint:C_0805" V 4480 3050 50  0001 C CNN
F 3 "" H 4550 3050 50  0001 C CNN
	1    4550 3050
	0    -1   -1   0   
$EndComp
$Comp
L register:R R6
U 1 1
P 4150 3000
F 0 "R6" H 4200 3050 50  0000 L CNN
F 1 "1K" V 4150 2950 50  0000 L CNN
F 2 "footprint:C_0805" V 4080 3000 50  0001 C CNN
F 3 "" H 4150 3000 50  0001 C CNN
	1    4150 3000
	1    0    0    -1  
$EndComp
Wire Wire Line
	4150 2850 4150 2800
Wire Wire Line
	4150 2800 4350 2800
Wire Wire Line
	4400 3050 4350 3050
Wire Wire Line
	4350 3050 4350 2800
Connection ~ 4350 2800
Wire Wire Line
	4350 2800 4550 2800
$Comp
L power:GND #PWR020
U 1 1
P 4150 3200
F 0 "#PWR020" H 4150 2950 50  0001 C CNN
F 1 "GND" H 4155 3027 50  0000 C CNN
F 2 "" H 4150 3200 50  0001 C CNN
F 3 "" H 4150 3200 50  0001 C CNN
	1    4150 3200
	1    0    0    -1  
$EndComp
Wire Wire Line
	4150 3200 4150 3150
Wire Wire Line
	5150 3050 5250 3050
Wire Wire Line
	5250 3050 5250 2700
Wire Wire Line
	5250 2700 5150 2700
$Comp
L 2212_PHOTO_DIODE_PRE_AMP-rescue:LC-2-G-tab_check_terminal TP7
U 1 1
P 5250 2500
F 0 "TP7" H 5450 2500 50  0000 R CNN
F 1 "LC-2-G" H 5600 2400 50  0000 R CNN
F 2 "footprint:tp_LC-2-G" H 5250 2500 60  0001 C CNN
F 3 "" H 5250 2500 60  0001 C CNN
	1    5250 2500
	1    0    0    -1  
$EndComp
Wire Wire Line
	5250 2650 5250 2700
Connection ~ 5250 2700
$Comp
L register:R R10
U 1 1
P 5000 3050
F 0 "R10" V 4900 3000 50  0000 L CNN
F 1 "3K" V 5000 3000 50  0000 L CNN
F 2 "footprint:C_0805" V 4930 3050 50  0001 C CNN
F 3 "" H 5000 3050 50  0001 C CNN
	1    5000 3050
	0    -1   -1   0   
$EndComp
$Sheet
S 6350 1250 1000 500 
U 6434EDC2
F0 "GAIN" 50
F1 "GAIN.sch" 50
F2 "GAIN_IN1" I L 6350 1350 50 
F3 "GAIN_IN2" I L 6350 1450 50 
F4 "GAIN_IN3" I L 6350 1550 50 
F5 "GAIN_IN4" I L 6350 1650 50 
F6 "GAIN_OUT1" O R 7350 1350 50 
F7 "GAIN_OUT2" O R 7350 1450 50 
F8 "GAIN_OUT3" O R 7350 1550 50 
F9 "GAIN_OUT4" O R 7350 1650 50 
$EndSheet
Wire Wire Line
	5250 1350 6350 1350
Wire Wire Line
	5250 2700 5950 2700
Wire Wire Line
	5950 2700 5950 1450
Wire Wire Line
	5950 1450 6350 1450
Wire Wire Line
	3950 3950 6050 3950
Wire Wire Line
	6050 3950 6050 1550
Wire Wire Line
	6050 1550 6350 1550
Connection ~ 3950 3950
Wire Wire Line
	3950 5100 6150 5100
Wire Wire Line
	6150 5100 6150 1650
Wire Wire Line
	6150 1650 6350 1650
Connection ~ 3950 5100
Wire Wire Line
	8050 1350 7350 1350
Wire Wire Line
	8050 1950 7800 1950
Wire Wire Line
	7800 1950 7800 1450
Wire Wire Line
	7800 1450 7350 1450
Wire Wire Line
	8050 2550 7700 2550
Wire Wire Line
	7700 2550 7700 1550
Wire Wire Line
	7700 1550 7350 1550
Wire Wire Line
	8050 3150 7600 3150
Wire Wire Line
	7600 3150 7600 1650
Wire Wire Line
	7600 1650 7350 1650
$Comp
L power:+5V #PWR0103
U 1 1
P 4750 2350
F 0 "#PWR0103" H 4750 2200 50  0001 C CNN
F 1 "+5V" H 4765 2523 50  0000 C CNN
F 2 "" H 4750 2350 50  0001 C CNN
F 3 "" H 4750 2350 50  0001 C CNN
	1    4750 2350
	1    0    0    -1  
$EndComp
Wire Wire Line
	4750 2350 4750 2400
$Comp
L power:GND #PWR0104
U 1 1
P 4750 3100
F 0 "#PWR0104" H 4750 2850 50  0001 C CNN
F 1 "GND" H 4755 2927 50  0000 C CNN
F 2 "" H 4750 3100 50  0001 C CNN
F 3 "" H 4750 3100 50  0001 C CNN
	1    4750 3100
	1    0    0    -1  
$EndComp
Wire Wire Line
	4850 3050 4700 3050
Wire Wire Line
	4750 3000 4750 3100
$Comp
L register:R R36
U 1 1
P 4300 1250
F 0 "R36" V 4200 1200 50  0000 L CNN
F 1 "1K" V 4300 1200 50  0000 L CNN
F 2 "footprint:C_0805" V 4230 1250 50  0001 C CNN
F 3 "" H 4300 1250 50  0001 C CNN
	1    4300 1250
	0    -1   -1   0   
$EndComp
Wire Wire Line
	4550 1250 4450 1250
Wire Wire Line
	4150 1250 3950 1250
$Comp
L register:R R37
U 1 1
P 4300 2600
F 0 "R37" V 4200 2550 50  0000 L CNN
F 1 "1K" V 4300 2550 50  0000 L CNN
F 2 "footprint:C_0805" V 4230 2600 50  0001 C CNN
F 3 "" H 4300 2600 50  0001 C CNN
	1    4300 2600
	0    -1   -1   0   
$EndComp
Wire Wire Line
	4550 2600 4450 2600
Wire Wire Line
	4150 2600 3950 2600
$Comp
L connectors:4PIN CN1
U 1 1
P 950 7150
F 0 "CN1" H 1000 7400 50  0000 C CNN
F 1 "B4B-XH-A" H 850 6900 50  0000 C CNN
F 2 "footprint:cn_B4B-XH-A" H 950 7150 60  0001 C CNN
F 3 "" H 950 7150 60  0001 C CNN
	1    950  7150
	-1   0    0    -1  
$EndComp
Text Notes 550  7300 0    50   ~ 0
-12V
Text Notes 550  7100 0    50   ~ 0
GND
Text Notes 550  7200 0    50   ~ 0
GND
Wire Wire Line
	1250 7000 1300 7000
Wire Wire Line
	1300 7000 1300 6900
Wire Wire Line
	1250 7100 1300 7100
Wire Wire Line
	1300 7100 1300 7200
Wire Wire Line
	1300 7200 1500 7200
Wire Wire Line
	1250 7200 1300 7200
Connection ~ 1300 7200
Wire Wire Line
	1250 7300 1300 7300
Wire Wire Line
	1300 7300 1300 7500
$Comp
L power:GND #PWR0105
U 1 1
P 2250 7200
F 0 "#PWR0105" H 2250 6950 50  0001 C CNN
F 1 "GND" H 2255 7027 50  0000 C CNN
F 2 "" H 2250 7200 50  0001 C CNN
F 3 "" H 2250 7200 50  0001 C CNN
	1    2250 7200
	0    -1   -1   0   
$EndComp
Wire Wire Line
	2250 7200 2100 7200
$Comp
L power:GND #PWR0106
U 1 1
P 10250 5700
F 0 "#PWR0106" H 10250 5450 50  0001 C CNN
F 1 "GND" H 10255 5527 50  0000 C CNN
F 2 "" H 10250 5700 50  0001 C CNN
F 3 "" H 10250 5700 50  0001 C CNN
	1    10250 5700
	1    0    0    -1  
$EndComp
$Comp
L 2212_PHOTO_DIODE_PRE_AMP-rescue:LC-2-G-tab_check_terminal TP21
U 1 1
P 10250 5500
F 0 "TP21" H 10328 5488 50  0000 L CNN
F 1 "ST-2-1" H 10328 5397 50  0000 L CNN
F 2 "footprint:tp_LC-2-G" H 10250 5500 60  0001 C CNN
F 3 "" H 10250 5500 60  0001 C CNN
	1    10250 5500
	1    0    0    -1  
$EndComp
Wire Wire Line
	10250 5650 10250 5700
$Comp
L power:GND #PWR0107
U 1 1
P 10750 5200
F 0 "#PWR0107" H 10750 4950 50  0001 C CNN
F 1 "GND" H 10755 5027 50  0000 C CNN
F 2 "" H 10750 5200 50  0001 C CNN
F 3 "" H 10750 5200 50  0001 C CNN
	1    10750 5200
	1    0    0    -1  
$EndComp
$Comp
L 2212_PHOTO_DIODE_PRE_AMP-rescue:LC-2-G-tab_check_terminal TP22
U 1 1
P 10750 5000
F 0 "TP22" H 10828 4988 50  0000 L CNN
F 1 "ST-2-1" H 10828 4897 50  0000 L CNN
F 2 "footprint:tp_LC-2-G" H 10750 5000 60  0001 C CNN
F 3 "" H 10750 5000 60  0001 C CNN
	1    10750 5000
	1    0    0    -1  
$EndComp
Wire Wire Line
	10750 5150 10750 5200
$Comp
L power:GND #PWR0108
U 1 1
P 10750 5700
F 0 "#PWR0108" H 10750 5450 50  0001 C CNN
F 1 "GND" H 10755 5527 50  0000 C CNN
F 2 "" H 10750 5700 50  0001 C CNN
F 3 "" H 10750 5700 50  0001 C CNN
	1    10750 5700
	1    0    0    -1  
$EndComp
$Comp
L 2212_PHOTO_DIODE_PRE_AMP-rescue:LC-2-G-tab_check_terminal TP23
U 1 1
P 10750 5500
F 0 "TP23" H 10828 5488 50  0000 L CNN
F 1 "ST-2-1" H 10828 5397 50  0000 L CNN
F 2 "footprint:tp_LC-2-G" H 10750 5500 60  0001 C CNN
F 3 "" H 10750 5500 60  0001 C CNN
	1    10750 5500
	1    0    0    -1  
$EndComp
Wire Wire Line
	10750 5650 10750 5700
$EndSCHEMATC
